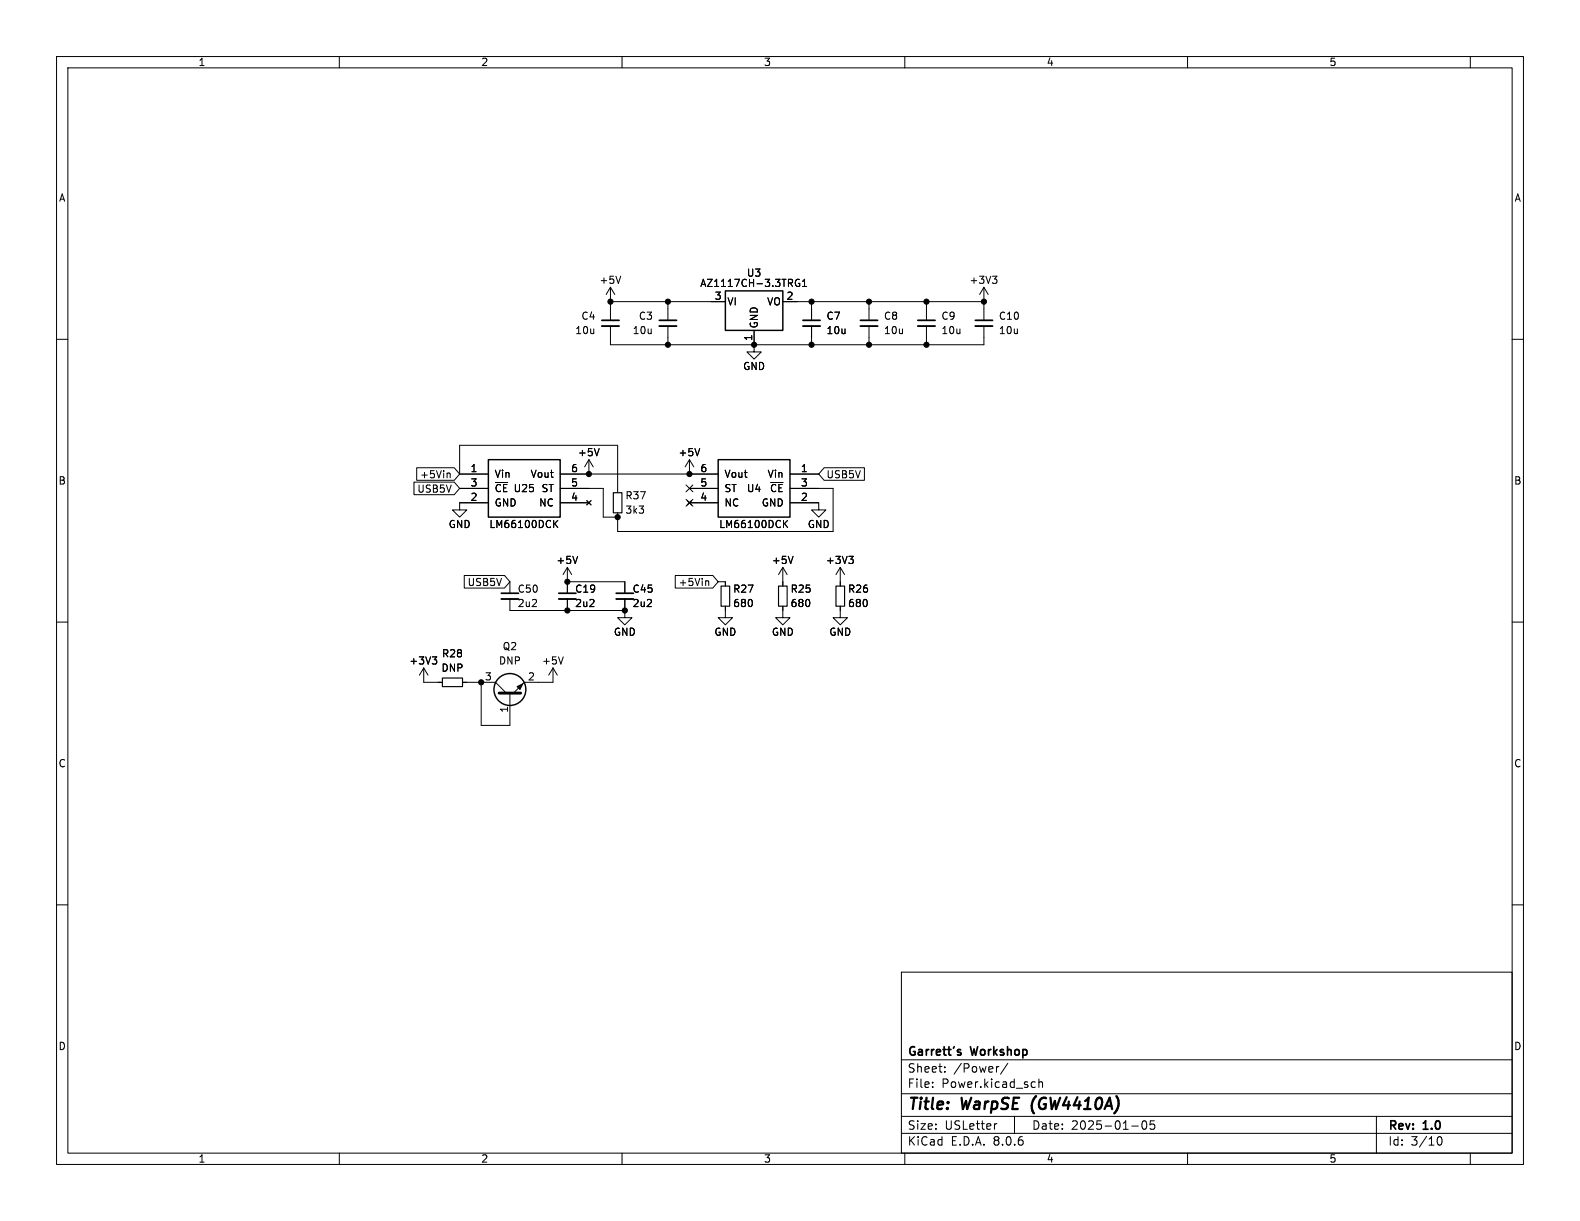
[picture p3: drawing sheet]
<svg xmlns="http://www.w3.org/2000/svg" width="279mm" height="216mm" viewBox="0 0 279 216" stroke-linecap="round" stroke-linejoin="round" font-family="sans-serif">
<g fill="none" stroke="#000" stroke-width=".18">
<path d="M10 10h259.4v195.9h-259.4zM12 12h255.4v191.9h-255.4zM60 10v2M110 10v2M160 10v2M210 10v2M260 10v2M10 60h2M107.9 50.8v5.8M107.9 57.7v3.3h66.1v-3.3M107.9 50.8l-.7 1.3M107.9 50.8l.8 1.3"/>
<path d="M107.9 53.3h20.4M109.8 48.8l-.5 1.3M118.1 53.3v3.3M118.1 57.7v3.3M133.3 58.4v3.8h1.3l-1.3 1.3-1.2-1.3h1.2M138.4 53.3h35.6M141.4 49.4a.59 .59 0 0 0-.8 .6 .59 .59 0 0 0 .8 .6v-.5h-.2M141.9 50.7h.7M141.9 49.7l.4-.3v1.3M143.5 53.3v3.3M143.5 57.7v3.3M153.7 53.3v3.3"/>
<path d="M153.7 57.7v3.3M163.8 53.3v3.3M163.8 57.7v3.3M174 50.8v5.8M174 50.8l-.8 1.3M174 50.8l.8 1.3M175.5 48.8h.8l-.4 .5M176 49.3l.3 .3v.3l-.3 .2M267.4 60h2M106 79.3l-.5 1.3M123.7 79.3l-.4 1.3M73.2 85.2h7.1l1 1.2-1 1.1h-7.1z"/>
<path d="M73.7 82.7h6.6l1 1.1-1 1.1h-6.6zM79.2 83.6l.4 .2v.7M81.3 83.8h5.1M81.3 86.4h5.1M81.3 83.8v-5.1h27.9v8.4M86.4 88.9h-5.1v1.3h1.2l-1.2 1.2-1.3-1.2h1.3M98.1 92.6l.5 .7M98.6 92l-.7 .7M99.1 83.8h27.9M99.1 88.9h5M99.1 86.4h7.6v5h2.5M102.1 98.4l-.4 1.2"/>
<path d="M103.8 88.5l.7 .8M104.1 81.3l-.7 1.3M104.1 81.3v2.5M104.1 81.3l.8 1.3M104.5 88.5l-.7 .8M121.3 88.3l1.2 1.2M121.3 85.8l1.2 1.2M121.9 88.9h5.1M121.9 86.4h5.1M121.9 81.3l-.7 1.3M121.9 81.3v2.5M121.9 81.3l.8 1.3"/>
<path d="M122.5 88.3l-1.2 1.2M122.5 85.8l-1.2 1.2M138.7 92.6l.6 .7M139.3 92l-.7 .7M139.7 88.9h5.1v1.3h-1.3l1.3 1.2 1.2-1.2h-1.2M139.7 83.8h5.1M139.7 86.4h7.6v7.6h-38.1v-3.3M140.2 98.4l-.4 1.2M145.7 82.7h7.2v2.2h-7.2l-.9-1.1zM150.1 98.4h.8l-.4 .5M150.6 98.9l.3 .2v.3l-.3 .2M10 110h2"/>
<path d="M74.9 118.1l-.7 1.3M74.9 118.1v2.6h3.3M74.9 118.1l.8 1.3M76.4 116.1h.8l-.4 .5M77 116.6l.2 .3v.3l-.2 .2M82.1 101.8h7.1l1 1.1-1 1.1h-7.1zM90.2 102.9v2M90.2 105.9v2.1h20.3M97.8 118.1v2.6h-5.1l-1.9 1.9M97.8 118.1l-.8 1.3M97.8 118.1l.8 1.3M99.6 116.1l-.4 1.3"/>
<path d="M100.3 102.9h10.2v2M100.3 100.3v4.6M100.3 105.9v2.1M100.3 100.3l-.7 1.3M100.3 100.3l.8 1.3M110.5 108v1.2h-1.3l1.3 1.3 1.3-1.3h-1.3M110.5 105.9v2.1M119.4 101.8h6.6l1 1.1-1 1.1h-6.6zM125 102.7l.3 .2v.6M127 102.9h1.3v.7M128.3 107.2v2h-1.3l1.3 1.3 1.2-1.3h-1.2M138.4 107.2v2h-1.2l1.2 1.3 1.3-1.3h-1.3"/>
<path d="M138.4 100.3l-.7 1.3M138.4 100.3v3.3M138.4 100.3l.8 1.3M148.6 107.2v2h-1.3l1.3 1.3 1.3-1.3h-1.3M148.6 100.3v3.3M148.6 100.3l-.8 1.3M148.6 100.3l.8 1.3M267.4 110h2M81.8 120.7h5.8l1.9 1.9M85.1 120.7v7.6h5.1v-5.7M10 160h2M267.4 160h2"/>
<path d="M159.4 171.9h108v32h-108zM159.4 197.4h108M159.4 193.4h108M159.4 187.4h108M164.9 192.1v.2M164.9 191.4v.1M167.1 189.4v.2M167.1 188.7v.1M176.3 198.7l-.3 .1M176.6 188.6l-.2 .1M178.2 188l-1.3 1.9M179.4 197.4v3"/>
<path d="M182.6 191.3l.5 .1M183.1 192.2l-.5 .1M183.7 191.4l.2-.1 .4 .1 .1 .9M183.7 190.8v1.5M200.1 199.1h1.2M202.1 198.3l.2-.1a.81 .81 0 0 1 .6 .6 .81 .81 0 0 1-.3 .8l-.2 .1a.81 .81 0 0 1-.3-1.4zM204.1 198.2h-.7v.7l.2-.1h.5l.1 .2-.1 .5-.2 .2-.5-.2M243.4 197.4v6.5M60 203.9v2M110 203.9v2M159.4 200.4h108M160 203.9v2"/>
<path d="M210 203.9v2M254.1 201.6l.2-.5 .2-.1a.8 .8 0 0 1 .5 .7 .8 .8 0 0 1-.5 .8l-.2-.2-.2-.4M260 203.9v2"/>
</g>
<path d="M182.5 195.2v1.1" fill="none" stroke="#000" stroke-width=".4"/>
<path d="M106.4 56.6h3.1M116.6 56.6h3M142 56.6h3M152.1 56.6h3.1M162.3 56.6h3.1M172.5 56.6h3M88.6 104.9h3.1M98.8 104.9h3.1M109 104.9h3M169.5 186.1h.4l.1 .3-.3 .2h-.2M169.5 185.6h.4" fill="none" stroke="#000" stroke-width=".3"/>
<path d="M106.4 57.7h3.1M116.6 57.7h3M142 57.7h3M152.1 57.7h3.1M162.3 57.7h3.1M172.5 57.7h3M88.6 105.9h3.1M98.8 105.9h3.1M109 105.9h3" fill="none" stroke="#000" stroke-width=".33"/>
<g fill="none" stroke="#000" stroke-width=".25">
<path d="M128.3 51.4h10.1v7h-10.1zM86.4 81.3h12.7v10.1h-12.7zM127 81.3h12.7v10.1h-12.7z"/>
<circle cx="90.2" cy="121.9" r="2.82"/>
</g>
<path d="M108.5 87.1h1.5v3.6h-1.5zM78.2 119.9h3.6v1.5h-3.6zM127.5 103.6h1.5v3.6h-1.5zM137.7 103.6h1.5v3.6h-1.5zM147.8 103.6h1.6v3.6h-1.6z" fill="none" stroke="#000" stroke-width=".2"/>
<path d="M88.3 122.6h3.8" fill="none" stroke="#000" stroke-width=".51"/>
<g fill="#000" stroke="#000" stroke-width=".18">
<path d="M91.4 121.4l1.1-.5-.6 1z"/>
<circle cx="107.9" cy="53.3" r=".46"/>
<circle cx="118.1" cy="53.3" r=".46"/>
<circle cx="143.5" cy="53.3" r=".46"/>
<circle cx="153.7" cy="53.3" r=".46"/>
<circle cx="163.8" cy="53.3" r=".46"/>
<circle cx="174" cy="53.3" r=".46"/>
<circle cx="118.1" cy="61" r=".46"/>
<circle cx="133.3" cy="61" r=".46"/>
<circle cx="143.5" cy="61" r=".46"/>
<circle cx="153.7" cy="61" r=".46"/>
<circle cx="163.8" cy="61" r=".46"/>
<circle cx="104.1" cy="83.8" r=".46"/>
<circle cx="109.2" cy="91.4" r=".46"/>
<circle cx="121.9" cy="83.8" r=".46"/>
<circle cx="100.3" cy="108" r=".46"/>
<circle cx="100.3" cy="102.9" r=".46"/>
<circle cx="110.5" cy="108" r=".46"/>
<circle cx="85.1" cy="120.7" r=".46"/>
</g>
<g font-size="2.8">
<text x="160.4" y="196.8">Title:</text>
<text x="170.1" y="196.8">WarpSE</text>
<text x="183.2" y="196.8">(GW4410A)</text>
</g>
<g font-size="2.1">
<text x="160.4" y="189.9">Sheet:</text>
<text x="160.4" y="187.1">Garrett's</text>
<text x="168.6" y="189.9">/Power/</text>
<text x="171.8" y="187.1">Workshop</text>
<text x="160.4" y="192.6">File:</text>
<text x="166.5" y="192.6">Power.kicad_sch</text>
<text x="160.4" y="202.8">KiCad</text>
<text x="160.4" y="200">Size:</text>
<text x="167.1" y="200">USLetter</text>
<text x="168.1" y="202.8">E.D.A.</text>
<text x="175.7" y="202.8">8.0.6</text>
<text x="182.4" y="200">Date:</text>
<text x="189.4" y="200">2025-01-05</text>
<text x="245.4" y="200.2">Rev:</text>
<text x="245.4" y="202.8">Id:</text>
<text x="249.5" y="202.8">3/10</text>
<text x="251.8" y="200.2">1.0</text>
</g>
<g font-size="1.8">
<text x="35" y="11.9">1</text>
<text x="85" y="11.9">2</text>
<text x="135" y="11.9">3</text>
<text x="185" y="11.9">4</text>
<text x="235" y="11.9">5</text>
<text x="10.3" y="35.9">A</text>
<text x="267.7" y="35.9">A</text>
<text x="105.9" y="50.4">+5V</text>
<text x="123.7" y="50.9">AZ1117CH-3.3TRG1</text>
<text x="126.3" y="53.1">3</text>
<text x="132" y="49.1">U3</text>
<text x="139" y="53.1">2</text>
<text x="171.3" y="50.4">+3V3</text>
<text x="101.6" y="59.3">10u</text>
<text x="102.7" y="56.7">C4</text>
<text x="111.8" y="59.3">10u</text>
<text x="112.9" y="56.7">C3</text>
<text x="128.5" y="54.2">VI</text>
<text x="134.2" y="58.2" transform="rotate(-90 134.2 58.2)">GND</text>
<text x="135.6" y="54.2">VO</text>
<text x="146.1" y="56.7">C7</text>
<text x="146.1" y="59.3">10u</text>
<text x="156.2" y="56.7">C8</text>
<text x="156.2" y="59.3">10u</text>
<text x="166.4" y="56.7">C9</text>
<text x="166.4" y="59.3">10u</text>
<text x="176.5" y="56.7">C10</text>
<text x="176.5" y="59.3">10u</text>
<text x="131.3" y="65.6">GND</text>
<text x="133.1" y="60.4" transform="rotate(-90 133.1 60.4)">1</text>
<text x="83.1" y="83.6">1</text>
<text x="100.9" y="83.6">6</text>
<text x="102.1" y="80.9">+5V</text>
<text x="119.9" y="80.9">+5V</text>
<text x="123.8" y="83.6">6</text>
<text x="141.5" y="83.6">1</text>
<text x="10.3" y="85.9">B</text>
<text x="73.7" y="87.3">USB5V</text>
<text x="74.2" y="84.8">+5Vin</text>
<text x="83.1" y="88.6">2</text>
<text x="83.1" y="86.1">3</text>
<text x="87.4" y="84.7">Vin</text>
<text x="87.4" y="89.8">GND</text>
<text x="87.4" y="87.2">~{CE}</text>
<text x="90.7" y="87.2">U25</text>
<text x="93.7" y="84.7">Vout</text>
<text x="95.2" y="89.8">NC</text>
<text x="95.7" y="87.2">ST</text>
<text x="100.9" y="88.6">4</text>
<text x="100.9" y="86.1">5</text>
<text x="110.5" y="88.5">R37</text>
<text x="123.8" y="88.6">4</text>
<text x="123.8" y="86.1">5</text>
<text x="128" y="89.8">NC</text>
<text x="128" y="87.2">ST</text>
<text x="128" y="84.7">Vout</text>
<text x="132" y="87.2">U4</text>
<text x="134.6" y="89.8">GND</text>
<text x="135.6" y="84.7">Vin</text>
<text x="136.1" y="87.2">~{CE}</text>
<text x="141.5" y="88.6">2</text>
<text x="141.5" y="86.1">3</text>
<text x="146" y="84.8">USB5V</text>
<text x="267.7" y="85.9">B</text>
<text x="79.2" y="93.6">GND</text>
<text x="86.4" y="93.6">LM66100DCK</text>
<text x="110.5" y="91">3k3</text>
<text x="127.1" y="93.6">LM66100DCK</text>
<text x="142.7" y="93.6">GND</text>
<text x="98.3" y="99.9">+5V</text>
<text x="136.4" y="99.9">+5V</text>
<text x="145.9" y="99.9">+3V3</text>
<text x="82.6" y="103.8">USB5V</text>
<text x="91.4" y="105">C50</text>
<text x="91.4" y="107.5">2u2</text>
<text x="101.6" y="105">C19</text>
<text x="101.6" y="107.5">2u2</text>
<text x="111.8" y="105">C45</text>
<text x="111.8" y="107.5">2u2</text>
<text x="119.9" y="103.8">+5Vin</text>
<text x="129.5" y="107.5">680</text>
<text x="129.5" y="105">R27</text>
<text x="139.7" y="107.5">680</text>
<text x="139.7" y="105">R25</text>
<text x="149.9" y="107.5">680</text>
<text x="149.9" y="105">R26</text>
<text x="108.5" y="112.6">GND</text>
<text x="126.2" y="112.6">GND</text>
<text x="136.4" y="112.6">GND</text>
<text x="146.6" y="112.6">GND</text>
<text x="72.3" y="117.7">+3V3</text>
<text x="78" y="119">DNP</text>
<text x="78.1" y="116.4">R28</text>
<text x="88.1" y="117.7">DNP</text>
<text x="88.8" y="115.2">Q2</text>
<text x="95.8" y="117.7">+5V</text>
<text x="85.7" y="120.4">3</text>
<text x="93.3" y="120.4">2</text>
<text x="89.9" y="126.1" transform="rotate(-90 89.9 126.1)">1</text>
<text x="10.3" y="135.9">C</text>
<text x="267.7" y="135.9">C</text>
<text x="10.3" y="185.9">D</text>
<text x="267.7" y="185.9">D</text>
<text x="35" y="205.8">1</text>
<text x="85" y="205.8">2</text>
<text x="135" y="205.8">3</text>
<text x="185" y="205.8">4</text>
<text x="235" y="205.8">5</text>
</g>
</svg>
